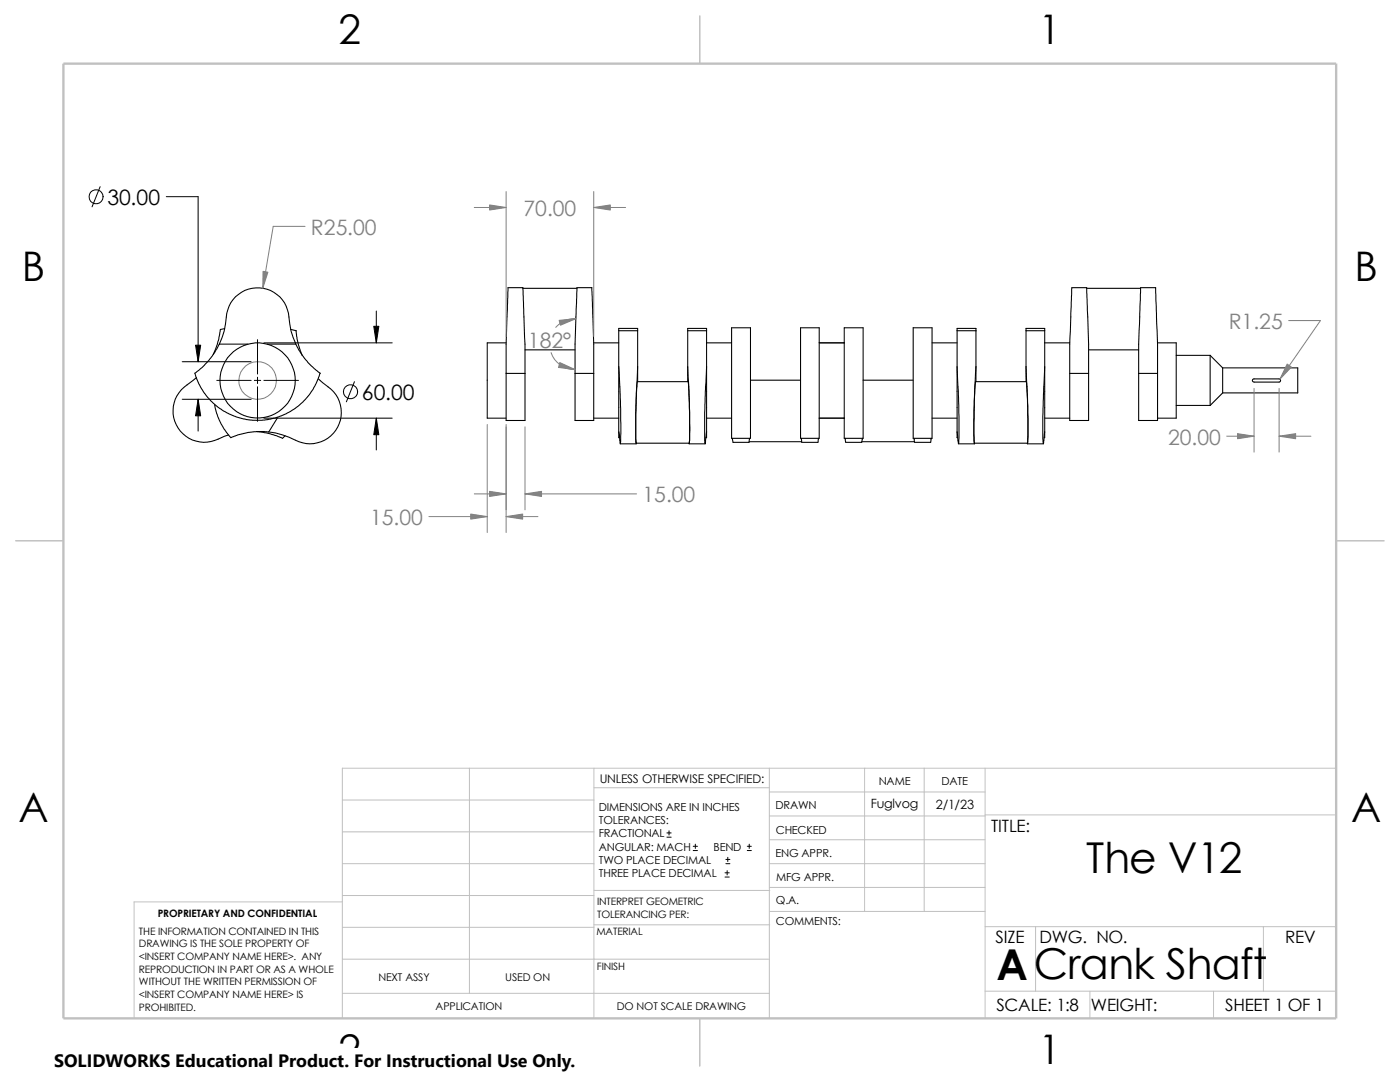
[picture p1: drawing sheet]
<svg xmlns="http://www.w3.org/2000/svg" width="279mm" height="216mm" viewBox="0 0 279 216" stroke-linecap="round" stroke-linejoin="round" font-family="sans-serif">
<g fill="none" stroke="#c0c0c0" stroke-width=".2">
<path d="M68.3 159.6h50.2M93.7 153.3v44.9M118.5 157.2h35M118.5 153.3v49.9M153.5 158h43.1M153.5 153.3v49.9M172.6 153.3v28.6M184.4 153.3v28.6M196.6 153.3v49.9M266.7 153.3h-198.4v49.9M68.3 180h-41.5v23.2M68.3 166h50.2"/>
<path d="M68.3 172.3h50.2M68.3 178.7h50.2M118.5 177.7h35.1M153.5 167.6h43.1M153.5 162.8h43.1M153.5 172.3h43.1M153.5 177.1h43.1M196.6 162.6h70.1M68.3 191.4h85.2M68.3 198.2h85.2M68.3 185h50.2M118.5 184.5h35.1"/>
<path d="M153.6 181.9h43M196.6 197.8h70.1M196.6 184.9h70.1M206.7 184.9v12.9M217.5 197.8v5.4M242.2 197.8v5.4M252.1 184.9v12.9"/>
</g>
<path d="M139.7 3.2v9.5M3.1 107.9h9.6M266.7 107.9h9.5M139.7 203.2v9.5" fill="none" stroke="#c0c0c0" stroke-width=".21"/>
<path d="M12.7 12.7h254v190.5h-254z" fill="none" stroke="#c0c0c0" stroke-width=".47"/>
<g fill="none" stroke="#000" stroke-width=".21">
<path d="M104.4 57.5h10.7M216.9 57.5h10.7M39.2 75.4l-.7 .5a7.5 7.5 0 0 0-3.7 4.5 6.3 6.3 0 0 0 2 6.4 6.3 6.3 0 0 0 6.7 .8l2.1-.8M43.8 68.7a15 15 0 0 0 1.5-6.2 6.3 6.3 0 0 1 6.5-5.1 6.3 6.3 0 0 1 5.9 5.8 13.8 13.8 0 0 0 1.4 5.5h-5.8M43.8 68.7h5.7M43.8 68.7l-.9 1.6-1.2 1.6-1.4 1.5-1.4 1.1M44.8 65.6l-.8 .1-.7 3.1-.8 1.9M58 65.7l1.1 .3M59 68.7l1.3 2.2 1.1 1.4 2.5 2.2M59.1 66l.5 2.8 .7 2.1M63.5 75.6l.8 .7a7.3 7.3 0 0 1 3.6 4.6 6.2 6.2 0 0 1-2.2 6.3 6.2 6.2 0 0 1-6.7 .6 15.9 15.9 0 0 0-5.4-1.6l1.8-2.9M63.9 74.5l-.8 2-.7 1.4-1.4 1.7-1.5 1.5-2.4 1.5-2.1 .8-1.6 .3-2 .2-2.1-.2-2.2-.5-1.9-.9-1.7-1.1-1.5-1.2-1.2-1.5-1.1-1.9-.8-2.1"/>
<path d="M101 74.5v-5.8l.4-11.3h3l.4 11.3v5.8M101 74.5v9.4h3.8v-9.4M101 68.4h-3.8v15h3.8M101 74.5h3.8M104.8 69.8h10M114.8 74.5h3.7M114.8 74.5v9.4h3.7v-9.4M114.8 74.5v-5.8l.3-11.3h3l.4 11.3v5.8M118.5 68.4h5M123.5 73.2v13M123.5 73.2l.4 8.4v4.8l-.1 2.2-.3-2.4M123.5 66v-.5h3.8v.5"/>
<path d="M123.5 66h3.8M123.5 66v7.2M127.2 76.2h10.1l.3 5.8-.1 6.4h-10.5l-.1-5.7zM127.3 73.2l-.4 9.1 .1 6.3v-.2M127.3 73.2v3M127.3 66v7.2M137.2 73.2l.4 9.1-.1 6.3v-.2M137.2 66v7.2M137.2 66v-.5h3.8v.5M137.2 73.2v3M137.2 66h3.8M141 73.2l-.4 9.1 .1 6.3 .3-2.4"/>
<path d="M141 73.2v13M141 68.4h5M141 66v7.2M146 65.4h3.8v22.1h-3.8zM149.8 75.9h10M159.8 65.4h3.7v22.1h-3.7zM163.5 68.4h5M168.5 65.4h3.8v22.1h-3.8zM172.3 75.9h9.9M182.2 65.4h3.8v22.1h-3.8zM186 68.4h5M191 73.2l.3 7.7v7.7l-.3-2.4"/>
<path d="M191 66v-.5h3.8v.5M191 73.2v13M191 66h3.8M191 66v7.2M194.7 76.2h10.2l.2 7.2-.1 5h-10.6v-8.6zM194.8 73.2l-.4 10.6 .1 4.8v-.2M194.8 73.2v3M194.8 66v7.2M204.8 73.2l.3 9.9v5.5l-.1-.2M204.8 66v-.5h3.7v.5M204.8 66h3.7M204.8 73.2v3"/>
<path d="M204.8 66v7.2M208.5 73.2v13M208.5 73.2l-.4 9.9v4.4l.1 1.1 .3-2.4M208.5 68.4h5M208.5 66v7.2M213.5 74.5h3.8M213.5 74.5v-5.8l.4-11.3h3l.4 11.3v5.8M213.5 74.5v9.4h3.8v-9.4M217.3 69.8h9.9M227.2 74.5h3.8M227.2 74.5v-5.8l.4-11.3h3l.4 11.3v5.8M227.2 74.5v9.4h3.8v-9.4"/>
<path d="M231 68.4h3.7v15h-3.7M234.7 70.9h6.8M241.5 70.9v10M241.5 70.9l2.5 2.5M244 73.4h15v5h-15M244 78.4l-2.5 2.5M244 73.4v5M250 75.7l5.3-.1a.32 .32 0 0 1 .3 .3 .32 .32 0 0 1-.3 .3h-5l-.4-.2zM42.8 80.7l.4 1.7 .9 2.1 .6 1.1 1.4 1.7M51.3 86.1l2.7 .5 2.3 .9M53.6 86.2l-2.4-.1-1.6 .2-2.1 .5-1.4 .5M56.9 87l-.5 .5"/>
<path d="M118.5 83.4h5M123.5 86.2v1.1h.2M123.8 88.6h3.2M137.5 88.6h3.2M141 86.2v1.1h-.2M141 83.4h5M146.2 87.5l.1 .8h3.2l.1-.8M149.5 88.1h10.5M159.9 87.5l.1 .8h3.2l.1-.8M163.5 83.4h5M168.7 87.5l.1 .8h3.2l.1-.8M172 88.1h10.5"/>
<path d="M182.4 87.5l.1 .8h3.2l.1-.8M186 83.4h5M191 86.2v1.1h.1M191.3 88.6h3.2M205.1 88.6h3.1M208.5 86.2v1.1h-.1M208.5 83.4h5M234.7 80.9h6.8"/>
<circle cx="51.4" cy="75.9" r="7.5"/>
</g>
<g fill="none" stroke="#808080" stroke-width=".2">
<path d="M101 38.2v28.9M118.5 38.2v28.9M60.9 45.2h-6.4l-2 12.3M94.7 41.4h6.3M118.5 41.4h6.3M110 70.4a5 5 0 0 0 4.8 3.3M114.9 63.6a5.2 5.2 0 0 0-4 1.7M250.3 77.5v12.7M255.3 77.5v12.7M257.2 64h6.3l-8.1 11.6M94.7 98.6h6.3M97.2 84.7v21.6"/>
<path d="M101 84.7v21.6M104.8 85.2v16.5M104.8 98.6h22.2M244.8 87h5.5M255.3 87h6.3M85.6 103.1h11.6M101 103.1h6.4"/>
<circle cx="51.4" cy="75.9" r="3.8"/>
</g>
<g fill="none" stroke="#000" stroke-width=".2">
<path d="M20 37.3l-1.6 4M33.2 39.2h6.3v33M36.4 79.7h13.7M36.4 72.2h13.7M39.5 79.7v6.3M43.3 75.9h6.8M50.8 75.9h1.2M51.4 67.8v6.8M51.4 75.3v1.2M51.4 77.2v6.9M52.7 75.9h6.9M52.7 68.4h25.6"/>
<path d="M70.7 76.2l-1.6 4M75.1 62.1v6.3M52.7 83.4h25.6M75.1 83.4v6.4M133.1 167h.8M133.1 166.2h.8M133.5 165.8v.8M138.3 169.7h.9M138.3 168.9h.9M138.8 168.4v.9M144.7 175h.8M144.7 174.2h.8"/>
<path d="M144.9 172.3h.8M144.9 171.5h.8M145.1 173.7v.9M145.2 171.1v.8M149.1 169.7h.8M149.1 168.9h.8M149.5 168.4v.9"/>
<circle cx="19.2" cy="39.3" r="1.4"/>
<circle cx="70" cy="78.2" r="1.4"/>
</g>
<g fill="#808080" stroke="#808080" stroke-width=".2">
<path d="M52.5 54.1l1 .2-1 3.2z"/>
<path d="M104.8 98.6l3.3-.6v1.1z"/>
<path d="M97.7 98l3.3 .6-3.3 .5z"/>
<path d="M111.6 63.9l3.3-.3-3.1 1.3z"/>
<path d="M111.7 72.3l3.1 1.4-3.3-.4z"/>
<path d="M93.9 102.6l3.3 .5-3.3 .5z"/>
<path d="M101 103.1l3.3-.5v1z"/>
<path d="M97.7 40.9l3.3 .5-3.3 .5z"/>
<path d="M118.5 41.4l3.3-.5v1z"/>
<path d="M247 86.5l3.3 .5-3.3 .5z"/>
<path d="M255.3 87l3.3-.5v1z"/>
<path d="M256.9 72.6l.8 .6-2.3 2.4z"/>
</g>
<path d="M39.5 79.7l.5 3.3h-1zM39 68.9h1l-.5 3.3zM74.6 65.1h1l-.5 3.3zM75.1 83.4l.5 3.3h-1z" fill="#000" stroke="#000" stroke-width=".2"/>
<path d="M10.8 209.2h104.1v6.7h-104.1z" fill="#fff"/>
<g font-size="8.5">
<text x="216.8" y="174.1">The V12</text>
<text x="198.8" y="195.5">ACrank Shaft</text>
</g>
<g font-size="8.1">
<text x="67.6" y="8.8">2</text>
<text x="207.3" y="8.8">1</text>
<text x="4.4" y="56.1">B</text>
<text x="270.3" y="56.1">B</text>
<text x="3.7" y="164.1">A</text>
<text x="269.6" y="164.1">A</text>
<text x="67.6" y="212.3">2</text>
<text x="207.3" y="212.3">1</text>
</g>
<g font-size="4.2">
<text x="21.4" y="40.9">30.00</text>
<text x="72.2" y="79.8">60.00</text>
</g>
<g font-size="4.2" fill="#808080">
<text x="62" y="46.8">R25.00</text>
<text x="104.5" y="43.1">70.00</text>
<text x="245.2" y="65.7">R1.25</text>
<text x="105.4" y="69.5">182°</text>
<text x="233.1" y="88.7">20.00</text>
<text x="128.2" y="100.2">15.00</text>
<text x="73.9" y="104.8">15.00</text>
</g>
<text font-size="3.6" x="10.8" y="213">SOLIDWORKS Educational Product. For Instructional Use Only.</text>
<g font-size="3.4">
<text x="197.8" y="166">TITLE:</text>
<text x="198.7" y="188.1">SIZE</text>
<text x="207.5" y="188.1">DWG. NO.</text>
<text x="256.5" y="188.2">REV</text>
<text x="198.8" y="201.7">SCALE: 1:8</text>
<text x="217.7" y="201.8">WEIGHT:</text>
<text x="244.5" y="201.7">SHEET 1 OF 1</text>
</g>
<g font-size="2.5">
<text x="173.8" y="161.3">Fuglvog</text>
<text x="186.7" y="161.4">2/1/23</text>
</g>
<text font-size="2.4" x="119.7" y="156.2">UNLESS OTHERWISE SPECIFIED:</text>
<g font-size="2.2">
<text x="119.5" y="161.8">DIMENSIONS ARE IN INCHES</text>
<text x="154.8" y="161.5">DRAWN</text>
<text x="175.4" y="156.7">NAME</text>
<text x="187.9" y="156.7">DATE</text>
<text x="119.5" y="164.4">TOLERANCES:</text>
<text x="119.5" y="167.1">FRACTIONAL</text>
<text x="154.8" y="166.3">CHECKED</text>
<text x="119.5" y="172.4">TWO PLACE DECIMAL</text>
<text x="119.5" y="169.8">ANGULAR: MACH</text>
<text x="142.4" y="169.8">BEND</text>
<text x="154.8" y="171">ENG APPR.</text>
<text x="119.5" y="175">THREE PLACE DECIMAL</text>
<text x="154.9" y="175.7">MFG APPR.</text>
<text x="154.9" y="184.7">COMMENTS:</text>
<text x="154.9" y="180.5">Q.A.</text>
</g>
<g font-size="2.1">
<text x="75.5" y="195.7">NEXT ASSY</text>
<text x="100.8" y="195.7">USED ON</text>
<text x="86.9" y="201.5">APPLICATION</text>
<text x="123.1" y="201.6">DO NOT SCALE DRAWING</text>
</g>
<g font-size="2">
<text x="31.5" y="183">PROPRIETARY AND CONFIDENTIAL</text>
<text x="119.2" y="180.6">INTERPRET GEOMETRIC</text>
<text x="119.2" y="183.1">TOLERANCING PER:</text>
<text x="27.7" y="186.5">THE INFORMATION CONTAINED IN THIS</text>
<text x="27.7" y="189.1">DRAWING IS THE SOLE PROPERTY OF</text>
<text x="27.7" y="191.6">&lt;INSERT COMPANY NAME HERE&gt;. ANY</text>
<text x="119" y="186.6">MATERIAL</text>
<text x="27.7" y="194.1">REPRODUCTION IN PART OR AS A WHOLE</text>
<text x="27.7" y="196.6">WITHOUT THE WRITTEN PERMISSION OF</text>
<text x="119.1" y="193.5">FINISH</text>
<text x="27.7" y="199.1">&lt;INSERT COMPANY NAME HERE&gt; IS</text>
<text x="27.7" y="201.7">PROHIBITED.</text>
</g>
</svg>
